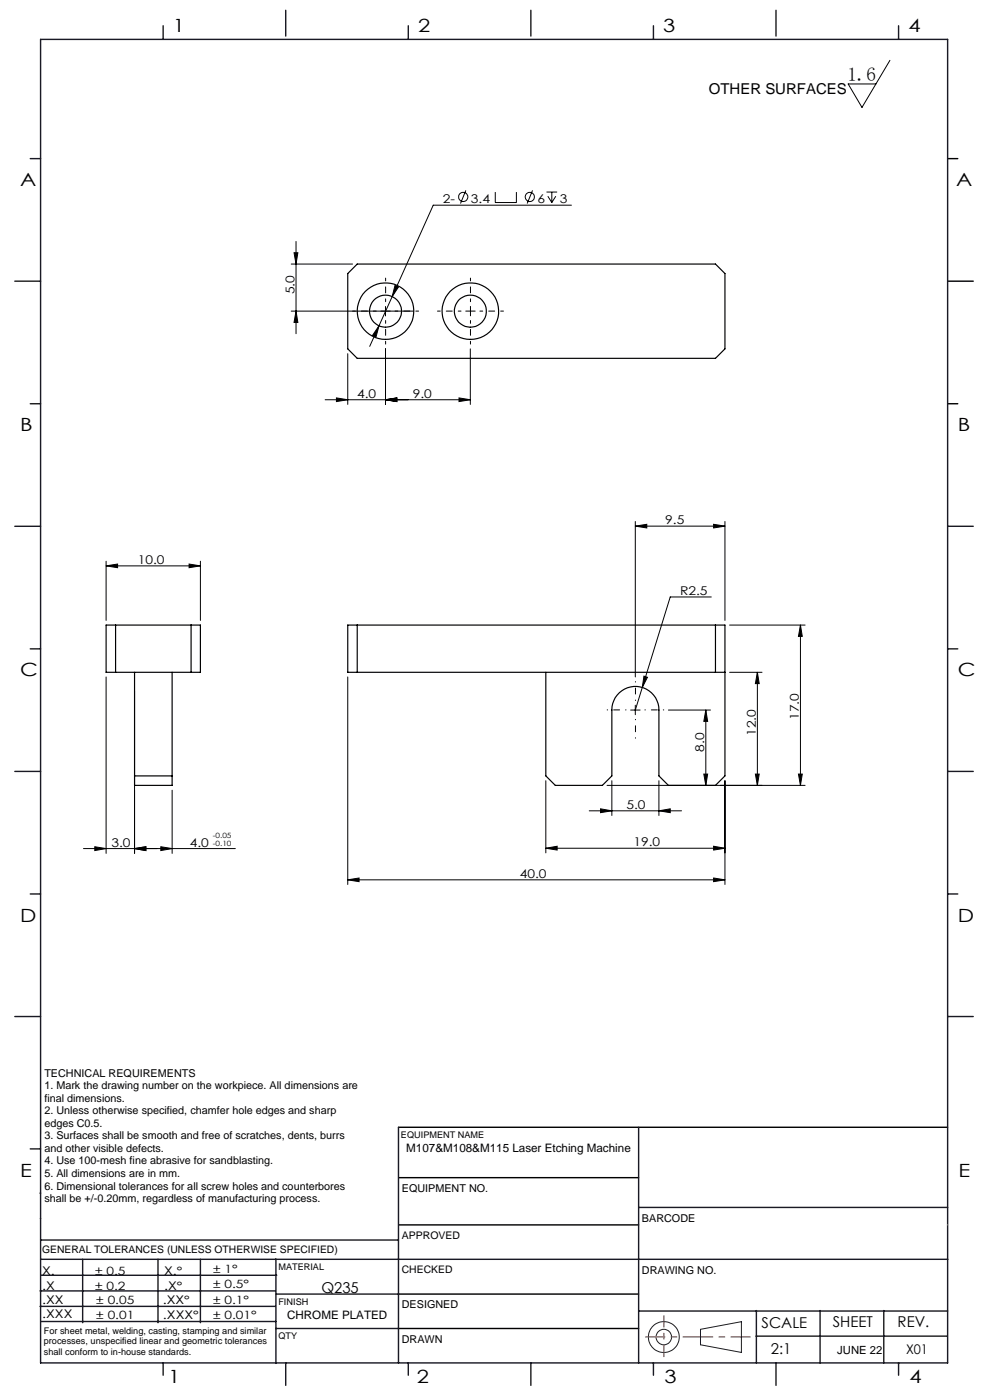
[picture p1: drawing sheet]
<svg xmlns="http://www.w3.org/2000/svg" width="210mm" height="297mm" viewBox="0 0 210 297" stroke-linecap="round" stroke-linejoin="round" font-family="sans-serif">
<g fill="none" stroke="#191924" stroke-width=".21">
<path d="M8.6 231.2v9.4M148.6 282l8.7-1.6v6.5l-8.7-1.6z"/>
<circle cx="140.8" cy="283.7" r="3.3"/>
<circle cx="140.8" cy="283.7" r="1.64"/>
</g>
<path d="M201 33.7h2.2M201 59.7h5.4M201 85.7h2.2M84.5 239.1h116.5M84.6 259.9h50.9M84.6 249.8h50.9M84.6 274.5h50.9M84.5 281.8h51" fill="none" stroke="#000" stroke-width=".3"/>
<path d="M136.9 283.6h22.3" fill="none" stroke="#f00" stroke-width=".21" stroke-dasharray="6.3 1.3 1.3 1.3" stroke-dashoffset="2.2"/>
<path d="M140.8 287.8v-8.7" fill="none" stroke="#f00" stroke-width=".21" stroke-dasharray="6.3 1.3 1.3 1.3" stroke-dashoffset="3.9"/>
<g fill="none" stroke="#191924" stroke-width=".3">
<path d="M8.6 8.4h192.4v280.7h-192.4zM34.6 5.5v2.9M60.6 2.2v5.5M86.6 5.5v2.9M112.6 2.2v5.5M138.6 5.5v2.9M164.6 2.2v5.5M190.6 5.5v2.9M6.4 33.7h2.2M3.1 59.7h5.5M6.4 85.7h2.2M3.1 111.7h5.5"/>
<path d="M201 111.7h5.4M6.4 137.7h2.2M201 137.7h2.2M3.1 163.7h5.5M201 163.7h5.4M6.4 189.6h2.2M201 189.6h2.2M3.1 215.6h5.5M201 215.6h5.4M84.5 239.1v50M135.5 239.1v50M6.4 243.7h2.2"/>
<path d="M8.5 253.1h.1M8.6 258.5h.1M135.5 256.1h65.5M8.5 277.1h49.9M8.5 273.9h49.9M8.6 267.2h192.4M8.6 263.1h75.9M8.8 270.5h49.9M17.5 267.2v13.4M33.5 267.2v13.4M42.5 267.2v13.4M58.5 267.2v22"/>
<path d="M58.6 274.5h26M135.5 278.1h65.5M160.4 278v11.1M174 278v11.1M187.5 278v11.1M8.8 280.3h49.7M34.6 289.1v2.6M58.5 281.8h26M60.6 289.1v4.8M86.6 289.1v2.6M112.6 289.1v4.8M138.6 289.1v2.6"/>
<path d="M160.4 283.5h40.5M164.6 289.1v4.8M190.6 289.1v2.6"/>
</g>
<path d="M201 259.9h.1" fill="none" stroke="#c0c0c0" stroke-width=".21"/>
<g fill="none" stroke="#000" stroke-width=".21">
<path d="M188.8 12.8l-6 10-2.9-5h5.9M61.8 56h13M62.4 53.6h.8l-.4 2.4zM62.8 51.2v19.6M98.8 40.4l-1.1 2.8M105.1 40.7v2.3h4.4v-2.3M113 40.4l-1.2 2.8M115.9 40.7h2.3M116.2 41.6l.9 1.4M117.1 40.7v2.3M117.9 41.6l-.8 1.4M121.2 43.5h-29.3l-8.7 19.4"/>
<path d="M61.8 66h26M62.8 66l.4 2.4h-.8zM73.8 75v10.8M80.4 69.1l-.6 2.4-.8-.3zM81.8 65v2M81.8 74v11.8M83.2 62.9l-4.8 10.6M83.8 60.6l.7 .3-1.3 2zM99.8 74v11.8M69 84.8h30.8M71.4 84.4l2.4 .4-2.4 .4zM81.8 84.8l2.4-.4v.8z"/>
<path d="M97.4 84.4l2.4 .4-2.4 .4zM22.5 119.1v12.5M40.1 119.7l2.4 .3-2.4 .4zM42.5 119.1v12.5M134.8 111.6l2.4-.4v.8zM134.8 110.6v33M134.8 111.6h19M151.4 111.2l2.4 .4-2.4 .4zM153.8 110.6v21M22.5 120l2.4-.3v.7zM22.5 120h20M150.9 126.6h-8.7l-7.4 24"/>
<path d="M154.8 132.6h16M169.8 132.6l.4 2.4h-.8zM169.8 132.6v34M22.5 143.6v37.4M28.5 146.6v34.4M73.8 143.6v44M133.8 150.6h2M134.8 149.6v2M136.6 143.4l.7 .3-1.1 2.1zM141.8 150.6h8.9M149.7 150.6l.4 2.4h-.8zM149.7 150.6v16"/>
<path d="M154.8 142.6h6.8M160.7 142.6l.3 2.4h-.8zM160.7 142.6v24M20.1 179.6l2.4 .4-2.4 .4zM34.1 179.6l2.4 .4-2.4 .4zM36.5 167.6v13.4M115.8 179.9l2.4-.4v.8zM115.8 165.6v15.3M115.8 179.9h38M125 172h19.6M127.4 171.6l2.4 .4-2.4 .4zM128.8 166.6h42"/>
<path d="M129.8 165.6v7.4M139.8 172l2.4-.4v.8zM139.8 165.6v7.4M149.3 164.2h.8l-.4 2.4zM151.4 179.5l2.4 .4-2.4 .4zM153.8 165.6v22M160.2 164.2h.8l-.3 2.4zM169.4 164.2h.8l-.4 2.4zM28.5 180l2.4-.4v.8zM49.9 180h-32.2M73.8 186.7l2.4-.4v.7zM73.8 186.7h80"/>
<path d="M151.4 186.3l2.4 .4-2.4 .3z"/>
<circle cx="98.3" cy="41.8" r=".98"/>
<circle cx="112.4" cy="41.8" r=".97"/>
</g>
<path d="M79.8 66h-5M81.8 64v-5M81.8 68v5M83.8 66h5M97.8 66h-5M99.8 64v-5M99.8 68v5M101.8 66h5" fill="none" stroke="#000" stroke-width=".21" stroke-dasharray="15.2 1.3 1.3 1.3" stroke-dashoffset="14.6"/>
<path d="M99.8 66v-1M99.8 66h-1M99.8 66v1M99.8 66h1" fill="none" stroke="#000" stroke-width=".21" stroke-dasharray="15.2 1.3 1.3 1.3"/>
<path d="M132.8 150.6h-4M134.8 148.6v-4M134.8 152.6v4M136.8 150.6h4" fill="none" stroke="#000" stroke-width=".21" stroke-dasharray="15.2 1.3 1.3 1.3" stroke-dashoffset="15.1"/>
<g fill="#000">
<path d="M151.4 111.2l2.4 .4-2.4 .4zM134.8 111.6l2.4-.4v.8z"/>
<path d="M169.8 132.6l.4 2.4h-.8zM169.4 164.2h.8l-.4 2.4zM62.4 53.6h.8l-.4 2.4zM62.8 66l.4 2.4h-.8z"/>
<path d="M136.6 143.4l-.4 2.4 1.1-2.1zM71.4 84.4l2.4 .4-2.4 .4zM81.8 84.8l2.4-.4v.8zM81.8 84.8l2.4-.4v.8zM97.4 84.4l2.4 .4-2.4 .4zM80.4 69.1l-1.4 2.1 .8 .3zM83.8 60.6l-.6 2.3 1.3-2zM22.5 120l2.4-.3v.7zM40.1 119.7l2.4 .3-2.4 .4zM20.1 179.6l2.4 .4-2.4 .4zM28.5 180l2.4-.4v.8z"/>
<path d="M127.4 171.6l2.4 .4-2.4 .4zM139.8 172l2.4-.4v.8z"/>
<path d="M160.2 164.2h.8l-.3 2.4zM160.7 142.6l.3 2.4h-.8zM149.3 164.2h.8l-.4 2.4zM149.7 150.6l.4 2.4h-.8z"/>
<path d="M34.1 179.6l2.4 .4-2.4 .4zM28.5 180l2.4-.4v.8z"/>
<path d="M73.8 186.7l2.4-.4v.7zM151.4 186.3l2.4 .4-2.4 .3zM115.8 179.9l2.4-.4v.8zM151.4 179.5l2.4 .4-2.4 .4z"/>
</g>
<g fill="none" stroke="#000" stroke-width=".25">
<path d="M73.8 58l2-2h76l2 2v16l-2 2h-76l-2-2zM22.5 132.6h20v10h-20zM24.5 132.6v10M40.5 132.6v10M75.8 132.6v10M151.8 132.6v10M28.5 142.6v24h8v-24M115.8 142.6v22l2 2h10l2-2v-14a5 5 0 0 1 5-5 5 5 0 0 1 5 5v14l2 2h10l2-2v-32h-80v10h80M28.5 164.6h8"/>
<circle cx="81.8" cy="66" r="3.4"/>
<circle cx="81.8" cy="66" r="6"/>
<circle cx="99.8" cy="66" r="6"/>
<circle cx="99.8" cy="66" r="3.4"/>
</g>
<text font-size="4.1" x="179.7" y="17.2">1.6</text>
<g font-size="3.9">
<text x="36.7" y="6.9">1</text>
<text x="88.7" y="6.9">2</text>
<text x="140.7" y="6.9">3</text>
<text x="192.7" y="6.9">4</text>
<text x="4.2" y="39.5">A</text>
<text x="202.9" y="39.5">A</text>
<text x="4.2" y="91.5">B</text>
<text x="203.2" y="91.5">B</text>
<text x="4.2" y="143.5">C</text>
<text x="203.2" y="143.5">C</text>
<text x="4.2" y="195.5">D</text>
<text x="203.2" y="195.5">D</text>
<text x="4.2" y="249.6">E</text>
<text x="203.3" y="249.6">E</text>
<text x="35.7" y="293.4">1</text>
<text x="88.4" y="293.4">2</text>
<text x="141" y="293.4">3</text>
<text x="193" y="293.4">4</text>
</g>
<g font-size="3.2">
<text x="150.4" y="20">OTHER SURFACES</text>
<text x="68.2" y="274.2">Q235</text>
<text x="161.6" y="281.7">SCALE</text>
<text x="176.7" y="281.5">SHEET</text>
<text x="190.4" y="281.5">REV.</text>
<text x="163.5" y="287.3">2:1</text>
</g>
<text font-size="2.8" x="192.2" y="287.3">X01</text>
<g font-size="2.6">
<text x="94" y="43.1">2-</text>
<text x="99.9" y="43.1">3.4</text>
<text x="114" y="43.1">6</text>
<text x="118.8" y="43.1">3</text>
<text x="62.4" y="62.5" transform="rotate(-90 62.4 62.5)">5.0</text>
<text x="75.7" y="84.4">4.0</text>
<text x="87.5" y="84.4">9.0</text>
<text x="141.1" y="111.2">9.5</text>
<text x="29.2" y="119.7">10.0</text>
<text x="144.3" y="126.3">R2.5</text>
<text x="169.4" y="152.7" transform="rotate(-90 169.4 152.7)">17.0</text>
<text x="149.4" y="159.4" transform="rotate(-90 149.4 159.4)">8.0</text>
<text x="160.3" y="156.1" transform="rotate(-90 160.3 156.1)">12.0</text>
<text x="132.9" y="171.6">5.0</text>
<text x="23.6" y="179.6">3.0</text>
<text x="40.2" y="179.6">4.0</text>
<text x="134.4" y="179.6">19.0</text>
<text x="110.3" y="186.3">40.0</text>
</g>
<g font-size="2.5">
<text x="86.2" y="244.4">M107&amp;M108&amp;M115 Laser Etching Machine</text>
<text x="8.9" y="273.6">.X</text>
<text x="8.9" y="270.4">X.</text>
<text x="34.8" y="273.7">.X°</text>
<text x="34.8" y="270.5">X.°</text>
<text x="9" y="276.7">.XX</text>
<text x="9" y="279.7">.XXX</text>
<text x="34.5" y="276.7">.XX°</text>
<text x="34.6" y="279.8">.XXX°</text>
<text x="60.9" y="279.8">CHROME PLATED</text>
</g>
<g font-size="2.4">
<text x="45.2" y="270">± 1°</text>
<text x="20.2" y="270.4">± 0.5</text>
<text x="20.2" y="273.7">± 0.2</text>
<text x="45.2" y="273.2">± 0.5°</text>
<text x="20.4" y="279.7">± 0.01</text>
<text x="20.4" y="276.7">± 0.05</text>
<text x="45.2" y="276.7">± 0.1°</text>
<text x="45.2" y="279.7">± 0.01°</text>
<text x="177.6" y="287.3">JUNE 22</text>
</g>
<g font-size="2.3">
<text x="9.4" y="228.4">TECHNICAL REQUIREMENTS</text>
<text x="9.4" y="231.1">1. Mark the drawing number on the workpiece. All dimensions are</text>
<text x="9.4" y="233.7">final dimensions.</text>
<text x="9.4" y="236.4">2. Unless otherwise specified, chamfer hole edges and sharp</text>
<text x="9.4" y="239">edges C0.5.</text>
<text x="9.4" y="241.7">3. Surfaces shall be smooth and free of scratches, dents, burrs</text>
<text x="9.4" y="244.4">and other visible defects.</text>
<text x="9.4" y="247">4. Use 100-mesh fine abrasive for sandblasting.</text>
<text x="9.4" y="249.7">5. All dimensions are in mm.</text>
<text x="9.4" y="252.4">6. Dimensional tolerances for all screw holes and counterbores</text>
<text x="9.4" y="255">shall be +/-0.20mm, regardless of manufacturing process.</text>
<text x="85.2" y="252.9">EQUIPMENT NO.</text>
<text x="136.2" y="259.2">BARCODE</text>
<text x="136.2" y="270.2">DRAWING NO.</text>
<text x="85.2" y="277.6">DESIGNED</text>
<text x="85.2" y="284.9">DRAWN</text>
</g>
<g font-size="2.2">
<text x="85.2" y="262.8">APPROVED</text>
<text x="8.9" y="265.9">GENERAL TOLERANCES (UNLESS OTHERWISE SPECIFIED)</text>
<text x="85.2" y="270.1">CHECKED</text>
</g>
<g font-size="1.9">
<text x="85.1" y="241.5">EQUIPMENT NAME</text>
<text x="59.1" y="269.5">MATERIAL</text>
<text x="59.1" y="276.9">FINISH</text>
<text x="9.3" y="282.9">For sheet metal, welding, casting, stamping and similar</text>
<text x="9.3" y="285.2">processes, unspecified linear and geometric tolerances</text>
<text x="9.3" y="287.4">shall conform to in-house standards.</text>
<text x="59.1" y="284.2">QTY</text>
</g>
<g font-size="1.5">
<text x="45.1" y="177.9">-0.05</text>
<text x="45.1" y="179.6">-0.10</text>
</g>
</svg>
